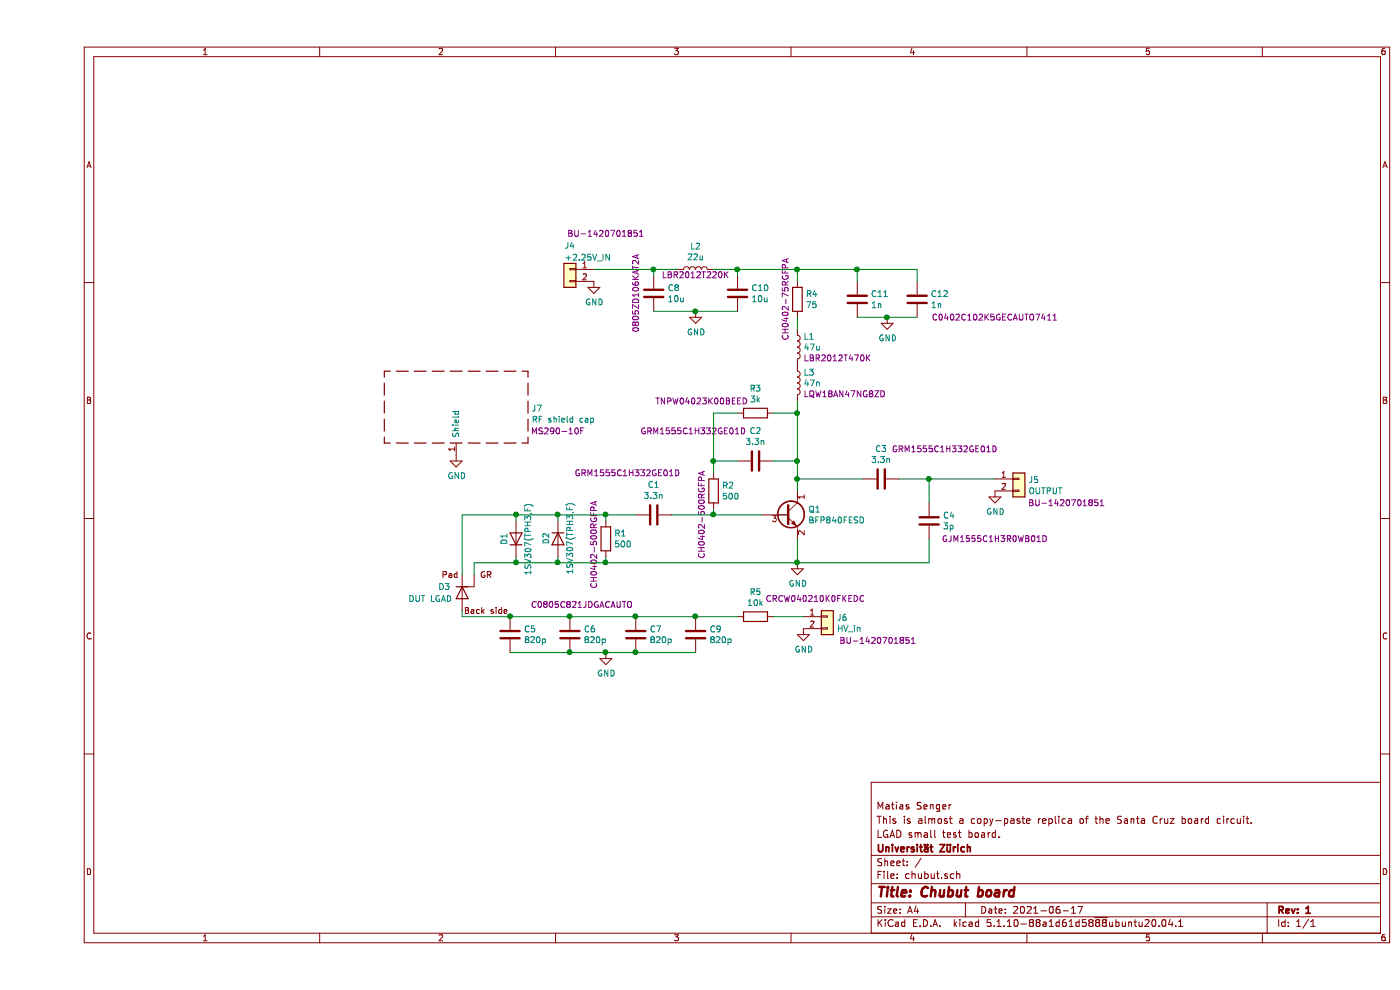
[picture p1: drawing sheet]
EESchema Schematic File Version 4
EELAYER 30 0
EELAYER END
$Descr A4 11693 8268
encoding utf-8
Sheet 1 1
Title "Chubut board"
Date "2021-06-17"
Rev "1"
Comp "Universität Zürich"
Comment1 "LGAD small test board."
Comment2 "This is almost a copy-paste replica of the Santa Cruz board circuit."
Comment3 "Matías Senger"
Comment4 ""
$EndDescr
$Comp
L Device:Q_NPN_CEB Q1
U 1 1
P 6250 4300
F 0 "Q1" H 6441 4346 50  0000 L CNN
F 1 "BFP840FESD" H 6441 4255 50  0000 L CNN
F 2 "chubut:TSFP-4-1" H 6450 4400 50  0001 C CNN
F 3 "https://www.infineon.com/dgdl/Infineon-BFP840FESD-DS-v02_00-EN.pdf?fileId=5546d46265f064ff01663896c6294eb9" H 6250 4300 50  0001 C CNN
F 4 "https://www.digikey.com/en/products/detail/infineon-technologies/BFP840FESDH6327XTSA1/3911480?s=N4IgTCBcDaIEIDEAKAOALABgQUQMoBEQBdAXyA" H 6250 4300 50  0001 C CNN "Digikey"
F 5 "Infineon" H 6250 4300 50  0001 C CNN "Manufacturer"
F 6 "BFP840FESD" H 6250 4300 50  0001 C CNN "Manufacturer number"
	1    6250 4300
	1    0    0    -1  
$EndComp
$Comp
L Device:C C2
U 1 1
P 6000 3850
F 0 "C2" V 5748 3850 50  0000 C CNN
F 1 "3.3n" V 5839 3850 50  0000 C CNN
F 2 "Capacitor_SMD:C_0402_1005Metric" H 6038 3700 50  0001 C CNN
F 3 "https://ds.murata.co.jp/simsurfing/mlcc.html?partnumbers=%5B%22GRM033R71C332KA88%22%5D&oripartnumbers=%5B%22GRM033R71C332KA88D%22%5D&rgear=jomoqke&rgearinfo=ch" H 6000 3850 50  0001 C CNN
F 4 "GRM1555C1H332GE01D " V 5750 3350 50  0000 C CNN "Manufacturer number"
F 5 "Murata" V 6000 3850 50  0001 C CNN "Manufacturer"
	1    6000 3850
	0    1    1    0   
$EndComp
$Comp
L Device:C C3
U 1 1
P 7050 4000
F 0 "C3" V 6798 4000 50  0000 C CNN
F 1 "3.3n" V 6889 4000 50  0000 C CNN
F 2 "Capacitor_SMD:C_0402_1005Metric" H 7088 3850 50  0001 C CNN
F 3 "https://ds.murata.co.jp/simsurfing/mlcc.html?partnumbers=%5B%22GRM033R71C332KA88%22%5D&oripartnumbers=%5B%22GRM033R71C332KA88D%22%5D&rgear=jomoqke&rgearinfo=ch" H 7050 4000 50  0001 C CNN
F 4 "GRM1555C1H332GE01D " V 6800 4550 50  0000 C CNN "Manufacturer number"
F 5 "Murata" V 7050 4000 50  0001 C CNN "Manufacturer"
	1    7050 4000
	0    1    1    0   
$EndComp
$Comp
L Device:C C4
U 1 1
P 7450 4350
F 0 "C4" H 7565 4396 50  0000 L CNN
F 1 "3p" H 7565 4305 50  0000 L CNN
F 2 "Capacitor_SMD:C_0402_1005Metric" H 7488 4200 50  0001 C CNN
F 3 "~" H 7450 4350 50  0001 C CNN
F 4 "GJM1555C1H3R0WB01D" H 8000 4200 50  0000 C CNN "Manufacturer number"
F 5 "https://www.digikey.ch/products/en?keywords=490-11211-1-ND" H 7450 4350 50  0001 C CNN "Digikey"
F 6 "Murata" H 7450 4350 50  0001 C CNN "Manufacturer"
	1    7450 4350
	1    0    0    -1  
$EndComp
$Comp
L Device:R R3
U 1 1
P 6000 3450
F 0 "R3" V 5793 3450 50  0000 C CNN
F 1 "3k" V 5884 3450 50  0000 C CNN
F 2 "Resistor_SMD:R_0402_1005Metric" V 5930 3450 50  0001 C CNN
F 3 "https://www.vishay.com/docs/28758/tnpw_e3.pdf" H 6000 3450 50  0001 C CNN
F 4 "TNPW04023K00BEED" V 5900 3000 50  0000 C CNN "Manufacturer number"
F 5 "https://www.digikey.ch/product-detail/en/vishay-dale/TNPW04023K00BEED/541-9842-1-ND/9659110" V 6000 3450 50  0001 C CNN "Digikey"
F 6 "Vishay" V 6000 3450 50  0001 C CNN "Manufacturer"
	1    6000 3450
	0    1    1    0   
$EndComp
$Comp
L Device:R R2
U 1 1
P 5650 4100
F 0 "R2" H 5720 4146 50  0000 L CNN
F 1 "500" H 5720 4055 50  0000 L CNN
F 2 "Resistor_SMD:R_0402_1005Metric" V 5580 4100 50  0001 C CNN
F 3 "https://www.vishay.com/docs/53014/ch.pdf" H 5650 4100 50  0001 C CNN
F 4 "CH0402-500RGFPA" V 5550 3900 50  0000 C CNN "Manufacturer number"
F 5 "https://www.digikey.ch/product-detail/en/vishay-sfernice/CH0402-500RGFPA/716-1158-1-ND/9170236" H 5650 4100 50  0001 C CNN "Digikey"
F 6 "Vishay" H 5650 4100 50  0001 C CNN "Manufacturer"
	1    5650 4100
	1    0    0    -1  
$EndComp
$Comp
L Device:C C1
U 1 1
P 5150 4300
F 0 "C1" V 4898 4300 50  0000 C CNN
F 1 "3.3n" V 4989 4300 50  0000 C CNN
F 2 "Capacitor_SMD:C_0402_1005Metric" H 5188 4150 50  0001 C CNN
F 3 "https://ds.murata.co.jp/simsurfing/mlcc.html?partnumbers=%5B%22GRM033R71C332KA88%22%5D&oripartnumbers=%5B%22GRM033R71C332KA88D%22%5D&rgear=jomoqke&rgearinfo=ch" H 5150 4300 50  0001 C CNN
F 4 "GRM1555C1H332GE01D " V 4800 4100 50  0000 C CNN "Manufacturer number"
F 5 "Murata" V 5150 4300 50  0001 C CNN "Manufacturer"
	1    5150 4300
	0    1    1    0   
$EndComp
Wire Wire Line
	6050 4300 5650 4300
Wire Wire Line
	5650 4300 5650 4250
Connection ~ 5650 4300
Wire Wire Line
	5650 4300 5300 4300
Wire Wire Line
	5650 3950 5650 3850
Wire Wire Line
	5650 3850 5850 3850
Wire Wire Line
	5850 3450 5650 3450
Wire Wire Line
	5650 3450 5650 3850
Connection ~ 5650 3850
Wire Wire Line
	6900 4000 6350 4000
Wire Wire Line
	7200 4000 7450 4000
Wire Wire Line
	7450 4700 6350 4700
Wire Wire Line
	6350 4700 6350 4500
Wire Wire Line
	4750 4350 4750 4300
Connection ~ 4750 4300
Wire Wire Line
	4750 4300 5000 4300
Wire Wire Line
	4750 4650 4750 4700
Connection ~ 6350 4700
Connection ~ 4750 4700
Wire Wire Line
	4750 4700 6350 4700
Wire Wire Line
	7450 4500 7450 4700
Wire Wire Line
	7450 4000 7450 4200
$Comp
L power:GND #PWR04
U 1 1
P 6350 4700
F 0 "#PWR04" H 6350 4450 50  0001 C CNN
F 1 "GND" H 6355 4527 50  0000 C CNN
F 2 "" H 6350 4700 50  0001 C CNN
F 3 "" H 6350 4700 50  0001 C CNN
	1    6350 4700
	1    0    0    -1  
$EndComp
$Comp
L Connector_Generic:Conn_01x02 J5
U 1 1
P 8200 4000
F 0 "J5" H 8280 3992 50  0000 L CNN
F 1 "OUTPUT" H 8280 3901 50  0000 L CNN
F 2 "Connector_Coaxial:SMA_Amphenol_132289_EdgeMount" H 8200 4000 50  0001 C CNN
F 3 "https://www.muellerelectric.com/product_files/786/DS-BU-1420701851.pdf" H 8300 3800 50  0001 L CNN
F 4 "https://www.digikey.ch/product-detail/en/mueller-electric-co/BU-1420701851/314-1703-ND/9950117" H 8200 4000 50  0001 C CNN "Digikey"
F 5 "Mueller Electric Co" H 8200 4000 50  0001 C CNN "Manufacturer"
F 6 "BU-1420701851" H 8600 3800 50  0000 C CNN "Manufacturer number"
	1    8200 4000
	1    0    0    -1  
$EndComp
Wire Wire Line
	7450 4000 8000 4000
Connection ~ 7450 4000
$Comp
L Device:D D1
U 1 1
P 4000 4500
F 0 "D1" H 4050 4600 50  0000 R CNN
F 1 "1SV307(TPH3,F)" H 4300 4400 50  0000 R CNN
F 2 "Diode_SMD:D_SOD-323" H 4000 4500 50  0001 C CNN
F 3 "https://toshiba.semicon-storage.com/info/docget.jsp?did=2834&prodName=1SV307" H 4000 4500 50  0001 C CNN
F 4 "https://www.digikey.com/en/products/detail/toshiba-semiconductor-and-storage/1SV307-TPH3-F/4516315?s=N4IgTCBcDaIIwGUBqBmADAdgBQBUAKAEigDQBiAlCALoC%2BQA" H 4000 4500 50  0001 C CNN "Digikey"
F 5 "Toshiba" H 4000 4500 50  0001 C CNN "Manufacturer"
F 6 "1SV307(TPH3,F)" H 4000 4500 50  0001 C CNN "Manufacturer number"
	1    4000 4500
	0    -1   -1   0   
$EndComp
$Comp
L Device:D D2
U 1 1
P 4350 4500
F 0 "D2" H 4400 4600 50  0000 R CNN
F 1 "1SV307(TPH3,F)" H 4650 4400 50  0000 R CNN
F 2 "Diode_SMD:D_SOD-323" H 4350 4500 50  0001 C CNN
F 3 "https://toshiba.semicon-storage.com/info/docget.jsp?did=2834&prodName=1SV307" H 4350 4500 50  0001 C CNN
F 4 "https://www.digikey.com/en/products/detail/toshiba-semiconductor-and-storage/1SV307-TPH3-F/4516315?s=N4IgTCBcDaIIwGUBqBmADAdgBQBUAKAEigDQBiAlCALoC%2BQA" H 4350 4500 50  0001 C CNN "Digikey"
F 5 "Toshiba" H 4350 4500 50  0001 C CNN "Manufacturer"
F 6 "1SV307(TPH3,F)" H 4350 4500 50  0001 C CNN "Manufacturer number"
	1    4350 4500
	0    -1   1    0   
$EndComp
$Comp
L power:GND #PWR07
U 1 1
P 8000 4100
F 0 "#PWR07" H 8000 3850 50  0001 C CNN
F 1 "GND" H 8005 3927 50  0000 C CNN
F 2 "" H 8000 4100 50  0001 C CNN
F 3 "" H 8000 4100 50  0001 C CNN
	1    8000 4100
	1    0    0    -1  
$EndComp
Connection ~ 6350 4000
Wire Wire Line
	6350 4000 6350 4100
Wire Wire Line
	6150 3450 6350 3450
Wire Wire Line
	6150 3850 6350 3850
Connection ~ 6350 3850
Wire Wire Line
	6350 3850 6350 4000
$Comp
L Device:C C5
U 1 1
P 3950 5300
F 0 "C5" H 4065 5346 50  0000 L CNN
F 1 "820p" H 4065 5255 50  0000 L CNN
F 2 "Capacitor_SMD:C_0805_2012Metric" H 3988 5150 50  0001 C CNN
F 3 "~" H 3950 5300 50  0001 C CNN
F 4 "https://www.digikey.ch/product-detail/en/kemet/C0805C821JDGACAUTO/399-14843-1-ND/7364175" H 3950 5300 50  0001 C CNN "Digikey"
F 5 "C0805C821JDGACAUTO" H 4550 5550 50  0000 C CNN "Manufacturer number"
F 6 "Kemet" H 3950 5300 50  0001 C CNN "Manufacturer"
	1    3950 5300
	1    0    0    -1  
$EndComp
$Comp
L power:GND #PWR02
U 1 1
P 4750 5450
F 0 "#PWR02" H 4750 5200 50  0001 C CNN
F 1 "GND" H 4755 5277 50  0000 C CNN
F 2 "" H 4750 5450 50  0001 C CNN
F 3 "" H 4750 5450 50  0001 C CNN
	1    4750 5450
	1    0    0    -1  
$EndComp
$Comp
L power:GND #PWR05
U 1 1
P 6400 5250
F 0 "#PWR05" H 6400 5000 50  0001 C CNN
F 1 "GND" H 6405 5077 50  0000 C CNN
F 2 "" H 6400 5250 50  0001 C CNN
F 3 "" H 6400 5250 50  0001 C CNN
	1    6400 5250
	1    0    0    -1  
$EndComp
Connection ~ 4750 5450
$Comp
L Device:R R5
U 1 1
P 6000 5150
F 0 "R5" V 5793 5150 50  0000 C CNN
F 1 "10k" V 5884 5150 50  0000 C CNN
F 2 "Resistor_SMD:R_0402_1005Metric" V 5930 5150 50  0001 C CNN
F 3 "https://www.vishay.com/docs/28773/crcwce3.pdf" H 6000 5150 50  0001 C CNN
F 4 "https://www.digikey.ch/product-detail/en/vishay-dale/CRCW040210K0FKEDC/541-3959-1-ND/7928642" H 6000 5150 50  0001 C CNN "Digikey"
F 5 "Vishay" H 6000 5150 50  0001 C CNN "Manufacturer"
F 6 "CRCW040210K0FKEDC" V 5850 5650 50  0000 C CNN "Manufacturer number"
	1    6000 5150
	0    1    1    0   
$EndComp
Wire Wire Line
	6150 5150 6400 5150
$Comp
L Device:RF_Shield_One_Piece J7
U 1 1
P 3500 3400
F 0 "J7" H 4130 3389 50  0000 L CNN
F 1 "RF shield cap" H 4130 3298 50  0000 L CNN
F 2 "chubut:MS290-10_RF_Shield" H 3500 3300 50  0001 C CNN
F 3 "https://www.mouser.ch/datasheet/2/856/s290-10_1-1595610.pdf" H 3500 3300 50  0001 C CNN
F 4 "https://www.mouser.ch/ProductDetail/Masach/MS290-10F?qs=CT2LuZh%2F7EMfHt0gClQBGg%3D%3D" H 3500 3400 50  0001 C CNN "Mouser"
F 5 "Masach" H 3500 3400 50  0001 C CNN "Manufacturer"
F 6 "MS290-10F" H 4350 3200 50  0000 C CNN "Manufacturer number"
	1    3500 3400
	1    0    0    -1  
$EndComp
$Comp
L power:GND #PWR08
U 1 1
P 3500 3800
F 0 "#PWR08" H 3500 3550 50  0001 C CNN
F 1 "GND" H 3505 3627 50  0000 C CNN
F 2 "" H 3500 3800 50  0001 C CNN
F 3 "" H 3500 3800 50  0001 C CNN
	1    3500 3800
	1    0    0    -1  
$EndComp
$Comp
L chubut:D D3
U 1 1
P 3550 4950
F 0 "D3" H 3350 5000 50  0000 L CNN
F 1 "DUT LGAD" H 3100 4900 50  0000 L CNN
F 2 "chubut:LGAD" V 3550 4950 50  0001 C CNN
F 3 "~" V 3550 4950 50  0001 C CNN
	1    3550 4950
	1    0    0    -1  
$EndComp
Wire Wire Line
	3950 5150 3550 5150
Wire Wire Line
	3550 5150 3550 5100
Connection ~ 3950 5150
Wire Wire Line
	3550 4800 3550 4300
Wire Wire Line
	3650 4700 3650 4800
Connection ~ 5150 2250
Wire Wire Line
	4650 2250 5150 2250
$Comp
L power:GND #PWR01
U 1 1
P 4650 2350
F 0 "#PWR01" H 4650 2100 50  0001 C CNN
F 1 "GND" H 4655 2177 50  0000 C CNN
F 2 "" H 4650 2350 50  0001 C CNN
F 3 "" H 4650 2350 50  0001 C CNN
	1    4650 2350
	1    0    0    -1  
$EndComp
$Comp
L Connector_Generic:Conn_01x02 J4
U 1 1
P 4450 2250
F 0 "J4" H 4450 2450 50  0000 C CNN
F 1 "+2.25V_IN" H 4300 2350 50  0000 C CNN
F 2 "Connector_Coaxial:SMA_Amphenol_132289_EdgeMount" H 4450 2250 50  0001 C CNN
F 3 "https://www.muellerelectric.com/product_files/786/DS-BU-1420701851.pdf" H 4450 2250 50  0001 C CNN
F 4 "https://www.digikey.ch/product-detail/en/mueller-electric-co/BU-1420701851/314-1703-ND/9950117" H 4450 2250 50  0001 C CNN "Digikey"
F 5 "Mueller Electric Co" H 4450 2250 50  0001 C CNN "Manufacturer"
F 6 "BU-1420701851" H 4150 2550 50  0000 C CNN "Manufacturer number"
	1    4450 2250
	-1   0    0    -1  
$EndComp
Wire Wire Line
	5850 2250 5650 2250
Connection ~ 5850 2250
Wire Wire Line
	5850 2300 5850 2250
Wire Wire Line
	5500 2600 5850 2600
Connection ~ 5500 2600
Wire Wire Line
	5150 2600 5500 2600
Connection ~ 6350 2250
Wire Wire Line
	5350 2250 5150 2250
Wire Wire Line
	5150 2250 5150 2300
Wire Wire Line
	6350 2250 5850 2250
$Comp
L power:GND #PWR03
U 1 1
P 5500 2600
F 0 "#PWR03" H 5500 2350 50  0001 C CNN
F 1 "GND" H 5505 2427 50  0000 C CNN
F 2 "" H 5500 2600 50  0001 C CNN
F 3 "" H 5500 2600 50  0001 C CNN
	1    5500 2600
	1    0    0    -1  
$EndComp
$Comp
L Device:C C8
U 1 1
P 5150 2450
F 0 "C8" H 5265 2496 50  0000 L CNN
F 1 "10u" H 5265 2405 50  0000 L CNN
F 2 "Capacitor_SMD:C_0805_2012Metric" H 5188 2300 50  0001 C CNN
F 3 "~" H 5150 2450 50  0001 C CNN
F 4 "https://www.digikey.ch/product-detail/en/avx-corporation/0805ZD106KAT2A/478-5167-6-ND/1913357" H 5150 2450 50  0001 C CNN "Digikey"
F 5 "AVX Corporation" H 5150 2450 50  0001 C CNN "Manufacturer"
F 6 "0805ZD106KAT2A" V 5000 2450 50  0000 C CNN "Manufacturer number"
	1    5150 2450
	1    0    0    -1  
$EndComp
$Comp
L Device:C C10
U 1 1
P 5850 2450
F 0 "C10" H 5965 2496 50  0000 L CNN
F 1 "10u" H 5965 2405 50  0000 L CNN
F 2 "Capacitor_SMD:C_0805_2012Metric" H 5888 2300 50  0001 C CNN
F 3 "~" H 5850 2450 50  0001 C CNN
F 4 "https://www.digikey.ch/product-detail/en/avx-corporation/0805ZD106KAT2A/478-5167-6-ND/1913357" H 5850 2450 50  0001 C CNN "Digikey"
F 5 "AVX Corporation" H 5850 2450 50  0001 C CNN "Manufacturer"
F 6 "0805ZD106KAT2A" H 5850 2450 50  0001 C CNN "Manufacturer number"
	1    5850 2450
	1    0    0    -1  
$EndComp
$Comp
L Device:L L2
U 1 1
P 5500 2250
F 0 "L2" V 5690 2250 50  0000 C CNN
F 1 "22u" V 5599 2250 50  0000 C CNN
F 2 "Inductor_SMD:L_0805_2012Metric" H 5500 2250 50  0001 C CNN
F 3 "https://ds.yuden.co.jp/TYCOMPAS/ut/detail?pn=LBR2012T220K%20%20&u=M" H 5500 2250 50  0001 C CNN
F 4 "https://www.digikey.com/en/products/detail/taiyo-yuden/LBR2012T220K/1788938" V 5500 2250 50  0001 C CNN "Digikey"
F 5 "LBR2012T220K" V 5450 2250 50  0000 C CNN "Manufacturer number"
F 6 "Taiyo Yuden" V 5500 2250 50  0001 C CNN "Manufacturer"
	1    5500 2250
	0    -1   -1   0   
$EndComp
Wire Wire Line
	7100 2650 7350 2650
Connection ~ 7100 2650
$Comp
L power:GND #PWR06
U 1 1
P 7100 2650
F 0 "#PWR06" H 7100 2400 50  0001 C CNN
F 1 "GND" H 7105 2477 50  0000 C CNN
F 2 "" H 7100 2650 50  0001 C CNN
F 3 "" H 7100 2650 50  0001 C CNN
	1    7100 2650
	1    0    0    -1  
$EndComp
Wire Wire Line
	6850 2650 7100 2650
Wire Wire Line
	6850 2250 7350 2250
Connection ~ 6850 2250
Wire Wire Line
	6850 2350 6850 2250
Wire Wire Line
	7350 2250 7350 2350
Wire Wire Line
	6350 2250 6850 2250
Wire Wire Line
	6350 2350 6350 2250
$Comp
L Device:C C11
U 1 1
P 6850 2500
F 0 "C11" H 6965 2546 50  0000 L CNN
F 1 "1n" H 6965 2455 50  0000 L CNN
F 2 "Capacitor_SMD:C_0402_1005Metric" H 6888 2350 50  0001 C CNN
F 3 "~" H 6850 2500 50  0001 C CNN
F 4 "Kemet" H 6850 2500 50  0001 C CNN "Manufacturer"
F 5 "C0402C102K5GECAUTO7411" H 6850 2500 50  0001 C CNN "Manufacturer number"
F 6 "https://www.digikey.ch/products/en?keywords=C0402C102K5GECAUTO7411" H 6850 2500 50  0001 C CNN "Digikey"
	1    6850 2500
	1    0    0    -1  
$EndComp
$Comp
L Device:R R4
U 1 1
P 6350 2500
F 0 "R4" H 6420 2546 50  0000 L CNN
F 1 "75" H 6420 2455 50  0000 L CNN
F 2 "Resistor_SMD:R_0402_1005Metric" V 6280 2500 50  0001 C CNN
F 3 "https://www.vishay.com/docs/53014/ch.pdf" H 6350 2500 50  0001 C CNN
F 4 "CH0402-75RGFPA" V 6250 2500 50  0000 C CNN "Manufacturer number"
F 5 "https://www.digikey.ch/product-detail/en/vishay-sfernice/CH0402-75RGFPA/716-1169-1-ND/9170237" H 6350 2500 50  0001 C CNN "Digikey"
F 6 "Vishay" H 6350 2500 50  0001 C CNN "Manufacturer"
	1    6350 2500
	1    0    0    -1  
$EndComp
$Comp
L Device:R R1
U 1 1
P 4750 4500
F 0 "R1" H 4820 4546 50  0000 L CNN
F 1 "500" H 4820 4455 50  0000 L CNN
F 2 "Resistor_SMD:R_0402_1005Metric" V 4680 4500 50  0001 C CNN
F 3 "https://www.vishay.com/docs/53014/ch.pdf" H 4750 4500 50  0001 C CNN
F 4 "CH0402-500RGFPA" V 4650 4450 50  0000 C CNN "Manufacturer number"
F 5 "https://www.digikey.ch/product-detail/en/vishay-sfernice/CH0402-500RGFPA/716-1158-1-ND/9170236" H 4750 4500 50  0001 C CNN "Digikey"
F 6 "Vishay" H 4750 4500 50  0001 C CNN "Manufacturer"
	1    4750 4500
	1    0    0    -1  
$EndComp
Wire Wire Line
	3550 4300 4000 4300
Wire Wire Line
	3650 4700 4000 4700
Wire Wire Line
	4000 4650 4000 4700
Connection ~ 4000 4700
Wire Wire Line
	4000 4700 4350 4700
Wire Wire Line
	4000 4350 4000 4300
Connection ~ 4000 4300
Wire Wire Line
	4000 4300 4350 4300
Wire Wire Line
	4350 4350 4350 4300
Connection ~ 4350 4300
Wire Wire Line
	4350 4300 4750 4300
Wire Wire Line
	4350 4650 4350 4700
Connection ~ 4350 4700
Wire Wire Line
	4350 4700 4750 4700
Wire Wire Line
	6350 2750 6350 2650
Wire Wire Line
	6350 3350 6350 3450
Connection ~ 6350 3450
Wire Wire Line
	6350 3450 6350 3850
$Comp
L Device:L L1
U 1 1
P 6350 2900
F 0 "L1" H 6402 2991 50  0000 L CNN
F 1 "47u" H 6402 2900 50  0000 L CNN
F 2 "Inductor_SMD:L_0805_2012Metric" H 6350 2900 50  0001 C CNN
F 3 "https://ds.yuden.co.jp/TYCOMPAS/ut/detail?pn=LBR2012T470K%20%20&u=M" H 6350 2900 50  0001 C CNN
F 4 "LBR2012T470K" H 6402 2809 50  0000 L CNN "Manufacturer number"
F 5 "https://www.digikey.ch/product-detail/en/taiyo-yuden/LBR2012T470K/587-2047-2-ND/1788939" H 6350 2900 50  0001 C CNN "Digikey"
F 6 "Taiyo Yuden" H 6350 2900 50  0001 C CNN "Manufacturer"
	1    6350 2900
	1    0    0    -1  
$EndComp
$Comp
L Connector_Generic:Conn_01x02 J6
U 1 1
P 6600 5150
F 0 "J6" H 6680 5142 50  0000 L CNN
F 1 "HV_in" H 6680 5051 50  0000 L CNN
F 2 "Connector_Coaxial:SMA_Amphenol_132289_EdgeMount" H 6600 5150 50  0001 C CNN
F 3 "https://www.muellerelectric.com/product_files/786/DS-BU-1420701851.pdf" H 6600 5150 50  0001 C CNN
F 4 "https://www.digikey.ch/product-detail/en/mueller-electric-co/BU-1420701851/314-1703-ND/9950117" H 6600 5150 50  0001 C CNN "Digikey"
F 5 "Mueller Electric Co" H 6600 5150 50  0001 C CNN "Manufacturer"
F 6 "BU-1420701851" H 6700 4950 50  0000 L CNN "Manufacturer number"
	1    6600 5150
	1    0    0    -1  
$EndComp
Wire Wire Line
	3950 5450 4450 5450
Wire Wire Line
	4750 5450 5000 5450
Wire Wire Line
	3950 5150 4450 5150
$Comp
L Device:C C6
U 1 1
P 4450 5300
F 0 "C6" H 4565 5346 50  0000 L CNN
F 1 "820p" H 4565 5255 50  0000 L CNN
F 2 "Capacitor_SMD:C_0805_2012Metric" H 4488 5150 50  0001 C CNN
F 3 "~" H 4450 5300 50  0001 C CNN
F 4 "https://www.digikey.ch/product-detail/en/kemet/C0805C821JDGACAUTO/399-14843-1-ND/7364175" H 4450 5300 50  0001 C CNN "Digikey"
F 5 "C0805C821JDGACAUTO" H 5050 5550 50  0001 C CNN "Manufacturer number"
F 6 "Kemet" H 4450 5300 50  0001 C CNN "Manufacturer"
	1    4450 5300
	1    0    0    -1  
$EndComp
$Comp
L Device:C C7
U 1 1
P 5000 5300
F 0 "C7" H 5115 5346 50  0000 L CNN
F 1 "820p" H 5115 5255 50  0000 L CNN
F 2 "Capacitor_SMD:C_0805_2012Metric" H 5038 5150 50  0001 C CNN
F 3 "~" H 5000 5300 50  0001 C CNN
F 4 "https://www.digikey.ch/product-detail/en/kemet/C0805C821JDGACAUTO/399-14843-1-ND/7364175" H 5000 5300 50  0001 C CNN "Digikey"
F 5 "C0805C821JDGACAUTO" H 5600 5550 50  0001 C CNN "Manufacturer number"
F 6 "Kemet" H 5000 5300 50  0001 C CNN "Manufacturer"
	1    5000 5300
	1    0    0    -1  
$EndComp
$Comp
L Device:C C9
U 1 1
P 5500 5300
F 0 "C9" H 5615 5346 50  0000 L CNN
F 1 "820p" H 5615 5255 50  0000 L CNN
F 2 "Capacitor_SMD:C_0805_2012Metric" H 5538 5150 50  0001 C CNN
F 3 "~" H 5500 5300 50  0001 C CNN
F 4 "https://www.digikey.ch/product-detail/en/kemet/C0805C821JDGACAUTO/399-14843-1-ND/7364175" H 5500 5300 50  0001 C CNN "Digikey"
F 5 "C0805C821JDGACAUTO" H 6100 5550 50  0001 C CNN "Manufacturer number"
F 6 "Kemet" H 5500 5300 50  0001 C CNN "Manufacturer"
	1    5500 5300
	1    0    0    -1  
$EndComp
Connection ~ 5000 5150
Wire Wire Line
	5000 5150 5500 5150
Connection ~ 5000 5450
Wire Wire Line
	5000 5450 5500 5450
Connection ~ 4450 5150
Wire Wire Line
	4450 5150 5000 5150
Connection ~ 4450 5450
Wire Wire Line
	4450 5450 4750 5450
Connection ~ 5500 5150
Wire Wire Line
	5500 5150 5850 5150
$Comp
L Device:C C12
U 1 1
P 7350 2500
F 0 "C12" H 7465 2546 50  0000 L CNN
F 1 "1n" H 7465 2455 50  0000 L CNN
F 2 "Capacitor_SMD:C_0402_1005Metric" H 7388 2350 50  0001 C CNN
F 3 "~" H 7350 2500 50  0001 C CNN
F 4 "Kemet" H 7350 2500 50  0001 C CNN "Manufacturer"
F 5 "C0402C102K5GECAUTO7411" H 8000 2350 50  0000 C CNN "Manufacturer number"
F 6 "https://www.digikey.ch/products/en?keywords=C0402C102K5GECAUTO7411" H 7350 2500 50  0001 C CNN "Digikey"
	1    7350 2500
	1    0    0    -1  
$EndComp
$Comp
L Device:L L3
U 1 1
P 6350 3200
F 0 "L3" H 6402 3291 50  0000 L CNN
F 1 "47n" H 6402 3200 50  0000 L CNN
F 2 "Inductor_SMD:L_0603_1608Metric" H 6350 3200 50  0001 C CNN
F 3 "https://search.murata.co.jp/Ceramy/image/img/P02/JELF243A-9133.pdf" H 6350 3200 50  0001 C CNN
F 4 "LQW18AN47NG8ZD" H 6402 3109 50  0000 L CNN "Manufacturer number"
F 5 "https://www.digikey.ch/product-detail/de/murata-electronics/LQW18AN47NG8ZD/490-15695-1-ND/6800360" H 6350 3200 50  0001 C CNN "Digikey"
F 6 "Murata" H 6350 3200 50  0001 C CNN "Manufacturer"
	1    6350 3200
	1    0    0    -1  
$EndComp
$EndSCHEMATC
